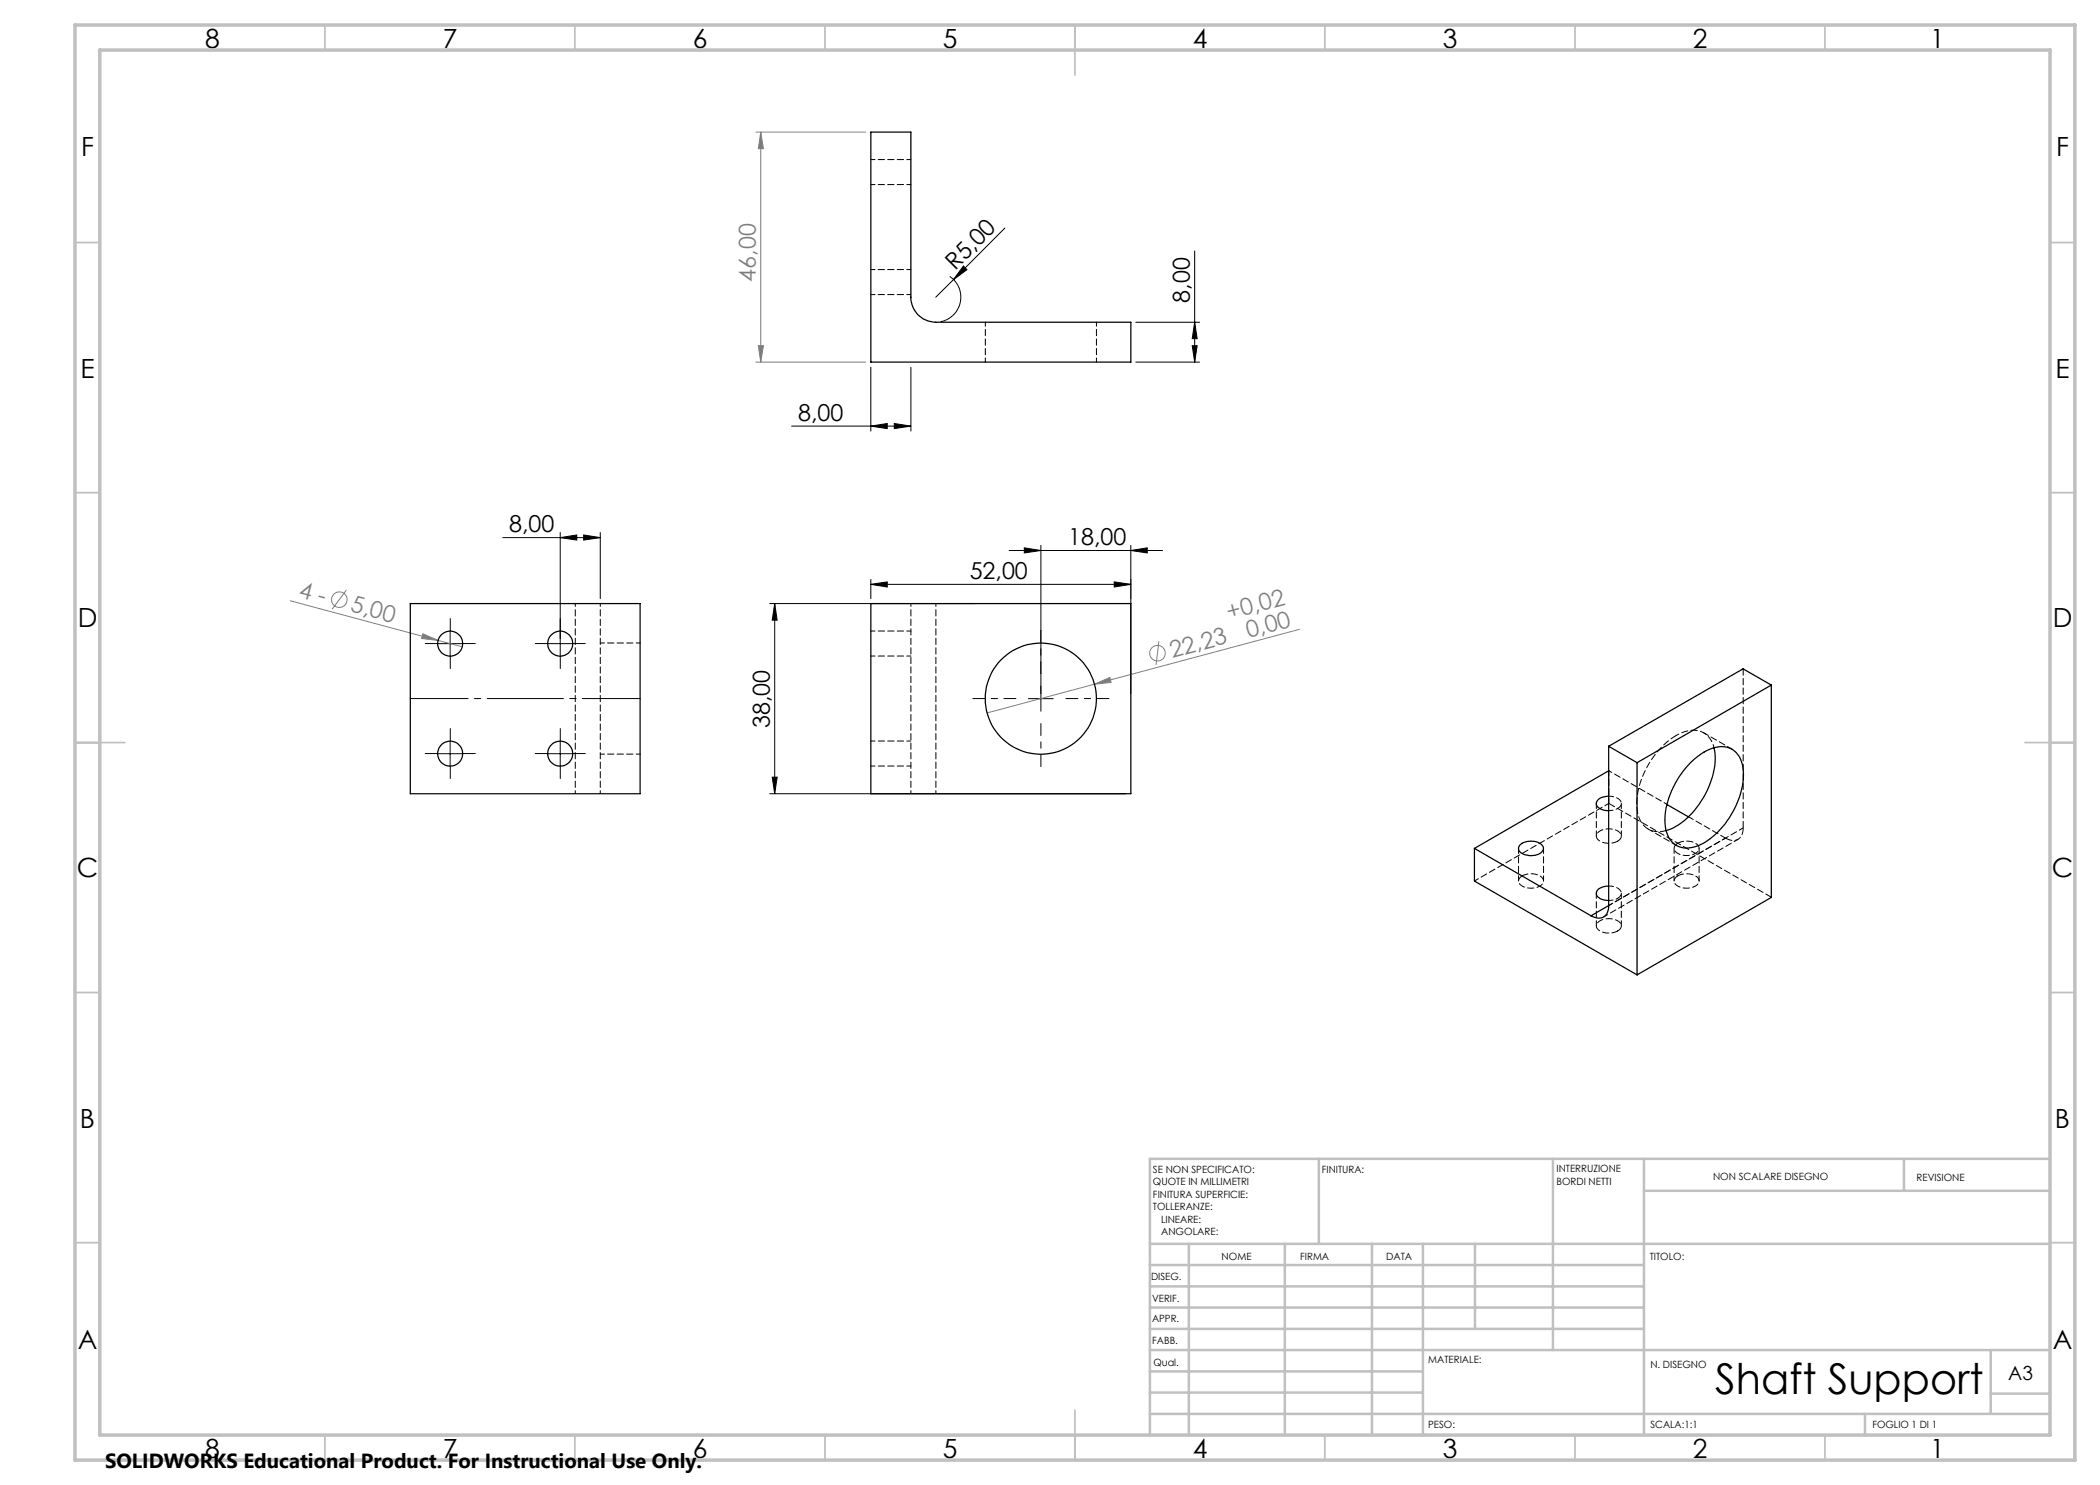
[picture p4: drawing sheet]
<svg xmlns="http://www.w3.org/2000/svg" width="420mm" height="297mm" viewBox="0 0 420 297" stroke-linecap="round" stroke-linejoin="round" font-family="sans-serif">
<g fill="none" stroke="#808080" stroke-width=".2">
<path d="M151.2 26.4h21.9M152.2 26.4l.5 3.3h-1zM152.2 26.4v46M151.2 72.4h21.9M151.7 69.1h1l-.5 3.3zM69.3 118l-2.9 3.8M58 120.2l29.6 7.9M84.6 126.7l3 1.4-3.3-.4zM87.6 128.1l4.9 1.3M218.9 136.8l3.1-1.3 .2 1zM231.8 128.3l-.6 4.7M259.9 125.9l-62.5 16.7"/>
<circle cx="67.8" cy="119.9" r="1.56"/>
<circle cx="231.5" cy="130.6" r="1.56"/>
</g>
<g fill="none" stroke="#000" stroke-width=".2">
<path d="M189.9 55.3l1 .8 .9 1.4 .4 1.6-.1 1.3-.4 1.2-.8 1.2-1.4 1-1.4 .5M190.7 55.9l-3.6 3.5M192.7 53.2l.7 .7-2.7 2zM201 45.6l-10.3 10.3M238.9 50.2v22.2M174.2 73.4v12.8M182.2 73.4v12.8M227.2 64.4h12.7M227.2 72.4h12.7M238.4 69.1h1l-.5 3.3zM238.9 64.4l.5 3.3h-1zM158.3 85.2h23.9"/>
<path d="M174.2 85.2l3.2-.5v1zM178.9 84.7l3.3 .5-3.3 .5zM100.5 107.5h19.6M112 107.5l3.4-.5v1zM112 106.5v24.7M116.7 107l3.4 .5-3.4 .5zM120.1 106.5v13.2M174.2 116.9l3.2-.5v1zM174.2 115.9v3.8M174.2 116.9h52M201.8 110.1h30.7M204.9 109.6l3.3 .5-3.3 .5z"/>
<path d="M208.2 109.1v33.1M222.8 116.4l3.4 .5-3.4 .5zM226.2 110.1l3.2-.5v1zM226.2 109.1v29.6M87.5 128.7h5M90 126.2v5M109.5 128.7h5M154 120.7h41M154.9 120.7l.5 3.3h-1zM154.9 120.7v38M205.7 139.7h4.9M87.5 150.7h5"/>
<path d="M90 148.2v5M109.5 150.7h5M112 148.2v5M154 158.7h71.1M154.4 155.4h1l-.5 3.3z"/>
</g>
<g fill="none" stroke="#000" stroke-width=".2" stroke-dasharray="15.2 1.3 1.3 1.3">
<path d="M87.6 128.7h-2.5M90.1 126.2v-2.5M90.1 131.2v2.5M92.6 128.7h2.5M109.6 128.7h-2.5M112.1 126.2v-2.5M112.1 131.2v2.5M114.6 128.7h2.5M87.6 150.7h-2.5M90.1 148.2v-2.5M90.1 153.2v2.5M92.6 150.7h2.5"/>
<path d="M109.6 150.7h-2.5M112.1 148.2v-2.5M112.1 153.2v2.5M114.6 150.7h2.5"/>
</g>
<path d="M203.2 139.7h-8.6M208.2 134.7v-8.6M213.2 139.7h8.6M208.2 144.7v8.6" fill="none" stroke="#000" stroke-width=".2" stroke-dasharray="15.2 1.3 1.3 1.3" stroke-dashoffset="12.8"/>
<path d="M82.1 139.7h46" fill="none" stroke="#000" stroke-width=".2" stroke-dasharray="15.2 1.3 1.3 1.3" stroke-dashoffset="3.7"/>
<g fill="none" stroke="#c0c0c0" stroke-width=".35">
<path d="M65 5v5M115 5v5M165 5v5M215 5v10M265 5v5M315 5v5M365 5v5M15 48.5h5M410 48.5h5M15 98.5h5M410 98.5h5M15 148.5h10"/>
<path d="M405 148.5h10M15 198.5h5M410 198.5h5M15 248.5h5M410 248.5h5M65 287v5M115 287v5M165 287v5M215 282v10M265 287v5M315 287v5M365 287v5"/>
</g>
<g fill="none" stroke="#c0c0c0" stroke-width=".5">
<path d="M263.8 231.8v17M310.6 231.8v38.2M328.8 231.8v55.2M328.8 238.2h81.2M380.8 231.8v6.4M410 231.8h-180v55.2M230 248.8h180M230 257.3h98.8M230 253h98.8M237.8 248.8v38.2M257 248.8v38.2M274.4 248.8v38.2"/>
<path d="M284.6 248.8v38.2M295 248.8v17M230 265.8h98.8M230 261.5h98.8M230 278.5h54.6M230 274.3h54.6M230 270h180M398.1 270v12.8M398.1 278.7h11.9M230 282.8h180M373 282.8v4.2"/>
</g>
<path d="M15 5h400v287h-400zM20 10h390v277h-390z" fill="none" stroke="#c0c0c0" stroke-width=".7"/>
<g fill="#000">
<path d="M192.7 53.2l.7 .7-2.7 2z"/>
<path d="M238.9 64.4l.5 3.3h-1zM238.4 69.1h1l-.5 3.3z"/>
<path d="M174.2 116.9l3.2-.5v1zM222.8 116.4l3.4 .5-3.4 .5z"/>
<path d="M204.9 109.6l3.3 .5-3.3 .5zM226.2 110.1l3.2-.5v1zM174.2 85.2l3.2-.5v1zM178.9 84.7l3.3 .5-3.3 .5zM112 107.5l3.4-.5v1zM116.7 107l3.4 .5-3.4 .5z"/>
<path d="M154.4 155.4h1l-.5 3.3zM154.9 120.7l.5 3.3h-1z"/>
</g>
<g fill="#808080">
<path d="M84.6 126.7l3 1.4-3.3-.4z"/>
<path d="M218.9 136.8l3.1-1.3 .2 1z"/>
<path d="M151.7 69.1h1l-.5 3.3zM152.2 26.4l.5 3.3h-1z"/>
</g>
<g fill="none" stroke="#000" stroke-width=".25">
<path d="M174.2 26.4h8v33a5 5 0 0 0 4.9 5h39.1v8h-52zM82.1 120.7h45.9v38h-45.9zM174.2 120.7h52v38h-52zM354.3 137l-26.9 15.5M354.3 137v42.5l-26.9 15.5M354.3 137l-5.7-3.2-26.9 15.5M321.7 159.2a2.31 2.31 0 0 0-2.4 1.5 2.08 2.08 0 0 0 2.4 1.4M321.7 149.3l5.7 3.2M321.7 149.3v31.8M321.7 154.2l-26.8 15.5M327.4 152.5v42.5M338.1 152.5a9 9 0 0 1 6.9-3.1 4.4 4.4 0 0 1 3.6 4 16.1 16.1 0 0 1-4.6 12.5 9.2 9.2 0 0 1-7.3 3.7 4.4 4.4 0 0 1-3.6-4.1 16.2 16.2 0 0 1 4.5-12.5z"/>
<path d="M342.8 149.6a13 13 0 0 1-1.4 8.6 15.1 15.1 0 0 1-7.8 7.8l-.4 .1M294.9 169.7v6.5l32.5 18.8M294.9 169.7l23.3 13.5M304 169a3.4 3.4 0 0 1 4.6 .3 1.52 1.52 0 0 1-1.6 1.8 2.83 2.83 0 0 1-3.3-1.2v-.5zM321.7 177.2a2.07 2.07 0 0 0-2.4 1.6 2.29 2.29 0 0 0 2.4 1.3M333.4 160.9l4.3 2.5M321.7 181.1a2.07 2.07 0 0 1-2.8 2.4l-.7-.3M321.7 181.1l-3.5 2.1"/>
<circle cx="90" cy="128.7" r="2.5"/>
<circle cx="112" cy="128.7" r="2.5"/>
<circle cx="208.2" cy="139.7" r="11.1"/>
<circle cx="90" cy="150.7" r="2.5"/>
<circle cx="112" cy="150.7" r="2.5"/>
</g>
<path d="M115.1 120.7v38M182.2 120.7v38M120.1 158.7v-38M187.2 158.7v-38" fill="none" stroke="#000" stroke-width=".2" stroke-dasharray="1.3 .6" stroke-dashoffset=".7"/>
<g fill="none" stroke="#000" stroke-width=".2" stroke-dasharray="1.3 .6" stroke-dashoffset=".4">
<path d="M174.2 36.9h8M182.2 31.9h-8M174.2 58.9h8M182.2 53.9h-8M197.1 64.4v8M219.3 72.4v-8M128.1 128.6h-8M174.2 131.2h8M182.2 126.2h-8M120.1 150.8h8M174.2 153.2h8M182.2 148.2h-8"/>
<path d="M321.8 160.7l-26.9 15.5M348.6 165.6l-26.8 15.5M320.7 183.4l26.9-15.5"/>
</g>
<path d="M335.2 147.1a17.1 17.1 0 0 0-7.8 14.6 4.6 4.6 0 0 0 3.6 4.6h1l1.2-.2" fill="none" stroke="#000" stroke-width=".2" stroke-dasharray="1.3 .6" stroke-dashoffset=".1"/>
<path d="M321.8 154.1l11.6 6.8M342.8 149.5a4.3 4.3 0 0 0-6-3.1l-1.6 .7" fill="none" stroke="#000" stroke-width=".2" stroke-dasharray="1.3 .6" stroke-dashoffset=".6"/>
<path d="M321.8 154.2v-.1M304.4 175.2a3.4 3.4 0 0 1 4.2 .6 1.3 1.3 0 0 1-1.2 1.7 3.2 3.2 0 0 1-3.6-.9l-.1-.5 .2-.4 .5-.5M323.5 168.2a3.4 3.4 0 0 1-4.1-.6 1.3 1.3 0 0 1 1.2-1.7 3.2 3.2 0 0 1 3.6 .9l.1 .5-.2 .4-.6 .5M335.6 168.6a3.4 3.4 0 0 1 4.1 .7 1.3 1.3 0 0 1-1.2 1.6 3.2 3.2 0 0 1-3.6-.9l-.1-.4 .2-.4 .6-.6M335.6 175.2a3.4 3.4 0 0 1 4.1 .6 1.3 1.3 0 0 1-1.2 1.7 3.2 3.2 0 0 1-3.6-.9l-.1-.5 .2-.4 .6-.5M348.6 165.6v-31.9M354.3 179.5l-32.5-18.8M323.5 186.2a3.4 3.4 0 0 1-4.1-.6 1.3 1.3 0 0 1 1.2-1.7 3.2 3.2 0 0 1 3.6 .9l.1 .4-.2 .5-.6 .5" fill="none" stroke="#000" stroke-width=".2" stroke-dasharray="1.3 .6"/>
<path d="M348.6 165.6a2.16 2.16 0 0 1-1 2.3 2.16 2.16 0 0 1-2.5-.3" fill="none" stroke="#000" stroke-width=".2" stroke-dasharray="1.3 .6" stroke-dashoffset="-.1"/>
<path d="M323.5 179.7l-.9 .3-.8 .1M323.5 161.7l-.9 .3-.8 .1" fill="none" stroke="#000" stroke-width=".2" stroke-dasharray="1.3 .6" stroke-dashoffset=".9"/>
<path d="M321.8 159.2a2.23 2.23 0 0 1 2.5 1.5l-.3 .7-.5 .3M321.8 177.2a2.23 2.23 0 0 1 2.5 1.5l-.3 .6-.5 .4" fill="none" stroke="#000" stroke-width=".2" stroke-dasharray="1.3 .6" stroke-dashoffset=".3"/>
<path d="M321.8 154.1v6.6M346.4 149.8l-5.6-3.2M303.7 169.7v6.5M308.7 176.2v-6.5M319.3 178.6v6.6M319.3 160.7v6.5M324.3 167.2v-6.5M329.6 165.8l5.7 3.3M334.8 169.7v6.5M337.7 163.3l7.4 4.3M339.8 176.2v-6.5M324.3 185.2v-6.6" fill="none" stroke="#000" stroke-width=".2" stroke-dasharray="1.3 .6" stroke-dashoffset=".2"/>
<path d="M321.8 181.1l23.3-13.5" fill="none" stroke="#000" stroke-width=".2" stroke-dasharray="1.3 .6" stroke-dashoffset=".5"/>
<text font-size="8.5" x="343.1" y="278.7">Shaft Support</text>
<g font-size="5.3">
<text x="41" y="9.5">8</text>
<text x="88.5" y="9.5">7</text>
<text x="138.5" y="9.5">6</text>
<text x="188.5" y="9.5">5</text>
<text x="238.5" y="9.5">4</text>
<text x="288.5" y="9.5">3</text>
<text x="338.5" y="9.5">2</text>
<text x="386" y="9.5">1</text>
<text x="16.2" y="31.3">F</text>
<text x="411.2" y="31.3">F</text>
<text x="16.1" y="75.5">E</text>
<text x="411.1" y="75.5">E</text>
<text x="15.5" y="125.5">D</text>
<text x="410.5" y="125.5">D</text>
<text x="15.4" y="175.5">C</text>
<text x="410.4" y="175.5">C</text>
<text x="16" y="225.5">B</text>
<text x="411" y="225.5">B</text>
<text x="15.5" y="269.8">A</text>
<text x="410.5" y="269.8">A</text>
<text x="41" y="291.5">8</text>
<text x="88.5" y="291.5">7</text>
<text x="138.5" y="291.5">6</text>
<text x="188.5" y="291.5">5</text>
<text x="238.5" y="291.5">4</text>
<text x="288.5" y="291.5">3</text>
<text x="338.5" y="291.5">2</text>
<text x="386" y="291.5">1</text>
</g>
<g font-size="4.7" fill="#808080">
<text x="151.2" y="56.3" transform="rotate(-90 151.2 56.3)">46,00</text>
<text x="59.6" y="119.5" transform="rotate(15 59.6 119.5)">4 -</text>
<text x="69.9" y="122.2" transform="rotate(15 69.9 122.2)">5,00</text>
<text x="245.8" y="123.9" transform="rotate(-15 245.8 123.9)">+0,02</text>
<text x="234.4" y="131.6" transform="rotate(-15 234.4 131.6)">22,23</text>
<text x="249.7" y="127.6" transform="rotate(-15 249.7 127.6)">0,00</text>
</g>
<g font-size="4.7">
<text x="191" y="54.2" transform="rotate(-45 191 54.2)">R5,00</text>
<text x="237.9" y="60.5" transform="rotate(-90 237.9 60.5)">8,00</text>
<text x="159.7" y="84.2">8,00</text>
<text x="101.9" y="106.5">8,00</text>
<text x="213.7" y="109.1">18,00</text>
<text x="193.9" y="115.8">52,00</text>
<text x="153.9" y="145.6" transform="rotate(-90 153.9 145.6)">38,00</text>
</g>
<text font-size="4.1" x="21" y="293.7">SOLIDWORKS Educational Product. For Instructional Use Only.</text>
<text font-size="3.9" x="401.6" y="276">A3</text>
<g font-size="2">
<text x="230.6" y="234.6">SE NON SPECIFICATO:</text>
<text x="230.6" y="237.1">QUOTE IN MILLIMETRI</text>
<text x="230.6" y="239.6">FINITURA SUPERFICIE:</text>
<text x="264.4" y="234.6">FINITURA:</text>
<text x="311.3" y="234.5">INTERRUZIONE</text>
<text x="311.3" y="237">BORDI NETTI</text>
<text x="342.6" y="236">NON SCALARE DISEGNO</text>
<text x="383.3" y="236.2">REVISIONE</text>
<text x="230.6" y="242.1">TOLLERANZE:</text>
<text x="232.2" y="244.6">LINEARE:</text>
<text x="232.2" y="247.1">ANGOLARE:</text>
<text x="244.3" y="252">NOME</text>
<text x="260" y="251.9">FIRMA</text>
<text x="277.2" y="251.9">DATA</text>
<text x="330" y="251.9">TITOLO:</text>
<text x="230.2" y="256.1">DISEG.</text>
<text x="230.4" y="260.3">VERIF.</text>
<text x="230.4" y="264.4">APPR.</text>
<text x="230.5" y="268.8">FABB.</text>
<text x="230.7" y="273.1">Qual.</text>
<text x="285.7" y="272.5">MATERIALE:</text>
<text x="330.1" y="273.6">N. DISEGNO</text>
<text x="285.6" y="285.5">PESO:</text>
<text x="330.1" y="285.6">SCALA:1:1</text>
<text x="374.5" y="285.6">FOGLIO 1 DI 1</text>
</g>
</svg>
